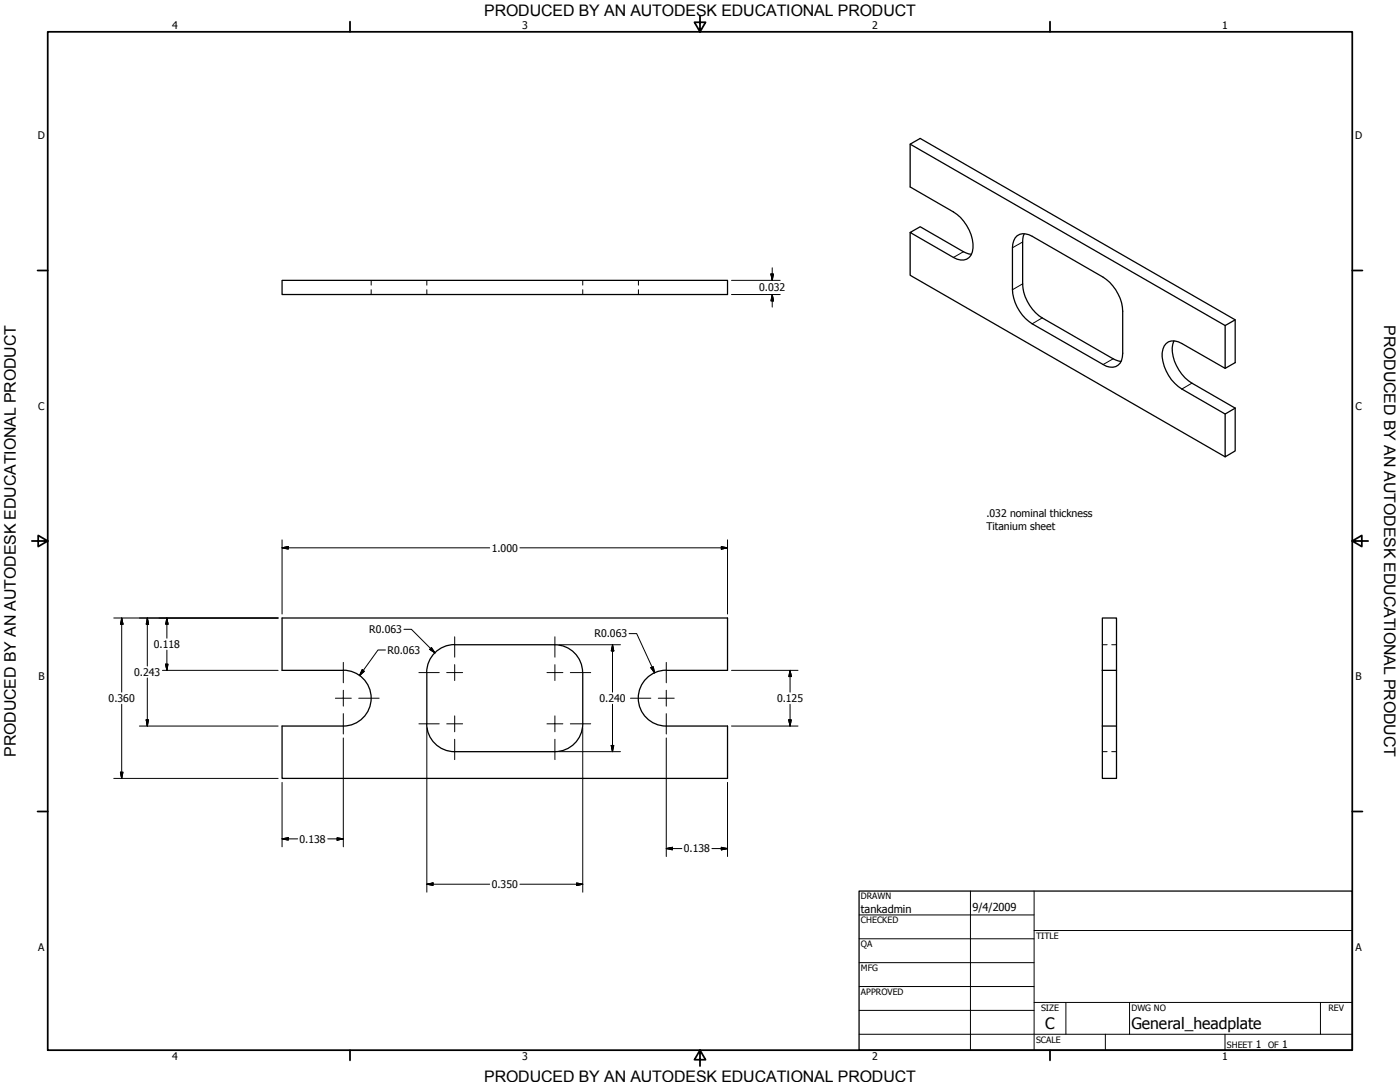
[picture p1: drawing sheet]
<svg xmlns="http://www.w3.org/2000/svg" width="559mm" height="432mm" viewBox="0 0 559 432" stroke-linecap="round" stroke-linejoin="round" font-family="sans-serif">
<!-- layer: Visible (ANSI) -->
<g fill="none" stroke="#000" stroke-width=".51">
<path d="M363.3 57.5l125.7 72.4M363.3 74.6v-17.1l4-2.3 125.7 72.4v17.1M363.3 92.8v17.1l125.7 72.4M408.8 93.3l-.6 3.3v16.7a17.3 17.3 0 0 0 7.8 13.6l28.3 16.3 3.2 1.1M112.6 111.9h177.8v5.6h-177.8zM468.6 136a12.5 12.5 0 0 0 1.9 11.6 14.8 14.8 0 0 0 5.2 5.3M471.7 137.1a4.7 4.7 0 0 0-5.2-.8 4.7 4.7 0 0 0-2.6 4.5 17.2 17.2 0 0 0 7.8 14.5M493 127.6l-4 2.3v17.1M493 162.9v17.1l-4 2.3v-17.1M181.5 257.2a11.1 11.1 0 0 0-11.2 11.2l.1 20.5M181.5 257.3h40M221.5 257.3a11.1 11.1 0 0 1 11 11.1"/>
<path d="M137 267.5h-24.4v-20.9h177.8v20.9h-24.5M232.6 268.4v20.4a11.1 11.1 0 0 1-11.1 11.2M265.9 267.5a11.1 11.1 0 0 0-11.1 11.1 11.1 11.1 0 0 0 11.1 11.2h24.5v20.8h-177.8v-20.8h24.4a11.1 11.1 0 0 0 11.1-11.2 11.1 11.1 0 0 0-11.1-11.1M440 267.5v22.3M440 267.5v-20.9h5.6v20.9M440 267.5h5.6M445.6 267.5v22.3M170.3 288.8a11.1 11.1 0 0 0 11.1 11.2M181.5 300h40M440 289.8v20.8h5.6v-20.8M440 289.8h5.6"/>
</g>
<!-- layer: Hidden (ANSI) -->
<path d="M148.1 111.9v1.9M148.1 115.6v1.9M170.4 111.9v1.9M170.4 115.6v1.9M232.6 111.9v1.9M232.6 115.6v1.9M254.8 111.9v1.9M254.8 115.6v1.9M440 257.3h1.9M443.7 257.3h1.9M440 300h1.9M443.7 300h1.9" fill="none" stroke="#000" stroke-width=".4"/>
<!-- layer: Visible Narrow (ANSI) -->
<path d="M408.2 96.6l-4.1 2.3M384.6 100.5l-4 2.2M408.2 113.3l-4.1 2.3M416 126.9l-4 2.3M444.3 143.2l-4 2.3M475.7 152.9l-4 2.4" fill="none" stroke="#000" stroke-width=".4"/>
<path d="M363.3 74.6l17.3 10a16.3 16.3 0 0 1 7.5 15.9 4.3 4.3 0 0 1-6.1 2.9l-18.7-10.6 4-2.3 17.3 10 3.1 1M406 94.1a5.1 5.1 0 0 1 6 .2l28.3 16.3a17.3 17.3 0 0 1 7.8 13.6v16.8a4.6 4.6 0 0 1-5.1 5.5l-2.7-1-28.3-16.3a17.6 17.6 0 0 1-7.9-13.6v-16.7a6.3 6.3 0 0 1 1.9-4.8zM471.7 137.1l17.3 9.9 4-2.3M475.7 152.9l17.3 10-4 2.3-17.3-9.9" fill="none" stroke="#000" stroke-width=".51"/>
<!-- layer: Border (ANSI) -->
<g fill="none" stroke="#000" stroke-width=".7">
<path d="M19 12.7h520.8v406.4h-520.8zM139.7 8.6v4.1M279.4 6.3v6.4l-2.2-3.8h4.4l-2.2 3.8M419.1 8.6v4.1M15 107.9h4M539.8 107.9h4M12.7 215.9h6.3l-3.8-2.2v4.4l3.8-2.2M539.8 215.9l3.8 2.2v-4.4l-3.8 2.2h6.3M15 323.8h4M539.8 323.8h4M139.7 419.1v4.1M279.4 419.1l2.2 3.8h-4.4l2.2-3.8v6.3"/>
<path d="M419.1 419.1v4.1"/>
</g>
<!-- layer: Title (ANSI) -->
<g fill="none" stroke="#000" stroke-width=".4">
<path d="M387.3 355.6v63.5M412.7 355.6v63.5M342.9 365.1h69.8M342.9 374.6h69.8M412.7 371.3h127.1M342.9 384.2h69.8M342.9 393.7h69.8M342.9 412.7h196.9M342.9 403.2h69.8M412.7 400h127.1M425.4 400v12.7M441.2 412.7v6.4"/>
<path d="M450.8 400v12.7M488.9 412.7v6.4M527 400v12.7"/>
</g>
<path d="M342.9 355.6h196.9v63.5h-196.9z" fill="none" stroke="#000" stroke-width=".51"/>
<!-- layer: Dimension (ANSI) -->
<g fill="none" stroke="#000" stroke-width=".4">
<path d="M292 111.9h19.4M292 117.5h19.4M307.7 109.3h1l-.5 2.6zM308.2 117.5l.5 2.6h-1zM308.2 106.9v5M308.2 117.5v5.1M112.6 218.6l2.5-.5v1zM112.6 218.6h82.9M112.6 215.5v29.5M207.5 218.6h82.9M287.9 218.1l2.5 .5-2.5 .5zM290.4 215.5v29.5"/>
<path d="M45.4 246.6h65.6M48.6 246.6l.5 2.5h-1zM48.6 246.6v29.6M58.8 246.6l.5 2.5h-.9zM58.8 246.6v19.2M66.6 246.6l.5 2.5h-1zM66.6 246.6v8.1M66.6 259.5v8M153.9 259.4h-3l-7.4 10.2M161.2 251.1h3l9.4 9.4M171.5 259.1l.7-.7 1.4 2.1zM223.1 257.3h24.5"/>
<path d="M244.5 257.3l.5 2.5h-1zM244.5 257.3v18.9M251.1 252.9h3l7.2 15.6M58.8 270.6v19.2M64.8 267.5h46.2M66.1 265h1l-.5 2.5zM144.6 267.3l.8 .6-1.9 1.7zM259.8 266.4l.9-.3 .6 2.4zM292 267.5h26.5M315.3 267.5l.5 2.5h-1zM315.3 267.5v8.7M48.6 281.1v29.5"/>
<path d="M55.6 289.8h55.4M58.4 287.3h.9l-.5 2.5zM137 294.5v43.4M170.4 290.4v65.6M223.1 300h24.5M232.6 290.4v65.6M244 297.5h1l-.5 2.5zM244.5 281.1v18.9M265.9 294.5v47.3M292 289.8h26.5M314.8 287.3h1l-.5 2.5zM315.3 281.1v8.7"/>
<path d="M45.4 310.6h65.6M48.1 308.2h1l-.5 2.4zM112.6 312.2v25.7M290.4 312.2v29.6M112.6 334.8l2.5-.5v1zM112.6 334.8h6.2M130.8 334.8h6.2M134.6 334.3l2.4 .5-2.4 .5zM265.9 338.6l2.5-.5v1.1zM265.9 338.6h6.3M284.2 338.6h6.2M287.9 338.1l2.5 .5-2.5 .6z"/>
<path d="M170.4 352.9l2.4-.5v1zM170.4 352.9h25.1M207.5 352.9h25.1M230.1 352.4l2.5 .5-2.5 .5z"/>
</g>
<g fill="#000" stroke="#000" stroke-width=".4">
<path d="M307.7 109.3l.5 2.6zM307.7 109.3h1l-.5 2.6zM308.2 117.5l.5 2.6zM308.2 117.5l.5 2.6h-1zM112.6 218.6l2.5-.5zM112.6 218.6l2.5-.5v1zM287.9 219.1l2.5-.5zM287.9 218.1l2.5 .5-2.5 .5zM48.6 246.6l.5 2.5zM48.6 246.6l.5 2.5h-1zM58.8 246.6l.5 2.5zM58.8 246.6l.5 2.5h-.9z"/>
<path d="M66.6 246.6l.5 2.5zM66.6 246.6l.5 2.5h-1zM171.5 259.1l2.1 1.4zM171.5 259.1l.7-.7 1.4 2.1zM244.5 257.3l.5 2.5zM244.5 257.3l.5 2.5h-1zM66.1 265l.5 2.5zM66.1 265h1l-.5 2.5zM144.6 267.3l-1.1 2.3zM144.6 267.3l.8 .6-1.9 1.7zM259.8 266.4l1.5 2.1zM259.8 266.4l.9-.3 .6 2.4z"/>
<path d="M315.3 267.5l.5 2.5zM315.3 267.5l.5 2.5h-1zM58.4 287.3l.4 2.5zM58.4 287.3h.9l-.5 2.5zM244 297.5l.5 2.5zM244 297.5h1l-.5 2.5zM314.8 287.3l.5 2.5zM314.8 287.3h1l-.5 2.5zM48.1 308.2l.5 2.4zM48.1 308.2h1l-.5 2.4zM112.6 334.8l2.5-.5zM112.6 334.8l2.5-.5v1z"/>
<path d="M134.6 335.3l2.4-.5zM134.6 334.3l2.4 .5-2.4 .5zM265.9 338.6l2.5-.5zM265.9 338.6l2.5-.5v1.1zM287.9 339.2l2.5-.6zM287.9 338.1l2.5 .5-2.5 .6zM170.4 352.9l2.4-.5zM170.4 352.9l2.4-.5v1zM230.1 353.4l2.5-.5zM230.1 352.4l2.5 .5-2.5 .5z"/>
</g>
<!-- layer: Center Mark (ANSI) -->
<g fill="none" stroke="#000" stroke-width=".4">
<path d="M181.5 254.1v8.2M221.5 254.1v8.2M137 275.5v3.1h-3.1M137 264.4v8.1M140.2 278.6h-3.2v3.2M143.2 278.6h8.1M167.2 268.4h8.1M178.3 268.4h6.4M181.5 265.2v6.4M221.5 265.2v3.2h-3.2M224.7 268.4h-3.2v3.2M227.6 268.4h8.2"/>
<path d="M251.7 278.6h8.1M262.8 278.6h6.3M265.9 264.4v8.1M265.9 275.5v6.3M137 284.8v8.1M167.2 288.9h8.1M178.3 288.9h6.4M181.5 285.7v6.3M181.5 295v8.1M221.5 285.7v3.2h-3.2M221.5 295v8.1M224.7 288.9h-3.2v3.1"/>
<path d="M227.6 288.9h8.2M265.9 284.8v8.1"/>
</g>
<g font-size="6.4">
<text x="552.4" y="129.8" transform="rotate(90 552.4 129.8)">PRODUCED BY AN AUTODESK EDUCATIONAL PRODUCT</text>
<text x="6.3" y="302" transform="rotate(-90 6.3 302)">PRODUCED BY AN AUTODESK EDUCATIONAL PRODUCT</text>
</g>
<g font-size="6.3">
<text x="193.3" y="6.3">PRODUCED BY AN AUTODESK EDUCATIONAL PRODUCT</text>
<text x="417.2" y="410.6">C</text>
<text x="451.6" y="410.7">General_headplate</text>
<text x="193.3" y="431.8">PRODUCED BY AN AUTODESK EDUCATIONAL PRODUCT</text>
</g>
<g font-size="4.4">
<text x="343.7" y="364.3">tankadmin</text>
<text x="388.1" y="363.7">9/4/2009</text>
</g>
<g font-size="4.2">
<text x="68.7" y="11.7">4</text>
<text x="208.4" y="11.7">3</text>
<text x="348.1" y="11.7">2</text>
<text x="487.8" y="11.7">1</text>
<text x="15.1" y="55.5">D</text>
<text x="540.9" y="55.5">D</text>
<text x="303" y="116.2">0.032</text>
<text x="15.2" y="163.4">C</text>
<text x="541" y="163.4">C</text>
<text x="393.7" y="206.4">.032 nominal thickness</text>
<text x="393.7" y="211.4">Titanium sheet</text>
<text x="196.3" y="220.2">1.000</text>
<text x="147.4" y="252.7">R0.063</text>
<text x="237.3" y="254.4">R0.063</text>
<text x="61.4" y="258.6">0.118</text>
<text x="154.7" y="260.9">R0.063</text>
<text x="53.6" y="269.7">0.243</text>
<text x="15.3" y="271.4">B</text>
<text x="541.1" y="271.4">B</text>
<text x="43.4" y="280.2">0.360</text>
<text x="239.3" y="280.2">0.240</text>
<text x="310.1" y="280.2">0.125</text>
<text x="119.6" y="336.3">0.138</text>
<text x="272.9" y="340.2">0.138</text>
<text x="196.3" y="354.4">0.350</text>
<text x="15.2" y="379.3">A</text>
<text x="541" y="379.3">A</text>
<text x="501.3" y="418.3">1</text>
<text x="511.8" y="418.3">1</text>
<text x="68.7" y="423.2">4</text>
<text x="208.4" y="423.2">3</text>
<text x="348.1" y="423.2">2</text>
<text x="487.8" y="423.2">1</text>
</g>
<g font-size="3.5">
<text x="343.7" y="358.9">DRAWN</text>
<text x="343.7" y="368.5">CHECKED</text>
<text x="413.5" y="374.6">TITLE</text>
<text x="343.7" y="378">QA</text>
<text x="343.7" y="387.5">MFG</text>
<text x="343.7" y="397.1">APPROVED</text>
<text x="415.5" y="403.4">SIZE</text>
<text x="451.6" y="403.4">DWG NO</text>
<text x="530.3" y="403.4">REV</text>
<text x="413.5" y="416.1">SCALE</text>
<text x="489.7" y="418.3">SHEET</text>
<text x="506.2" y="418.3">OF</text>
</g>
</svg>
